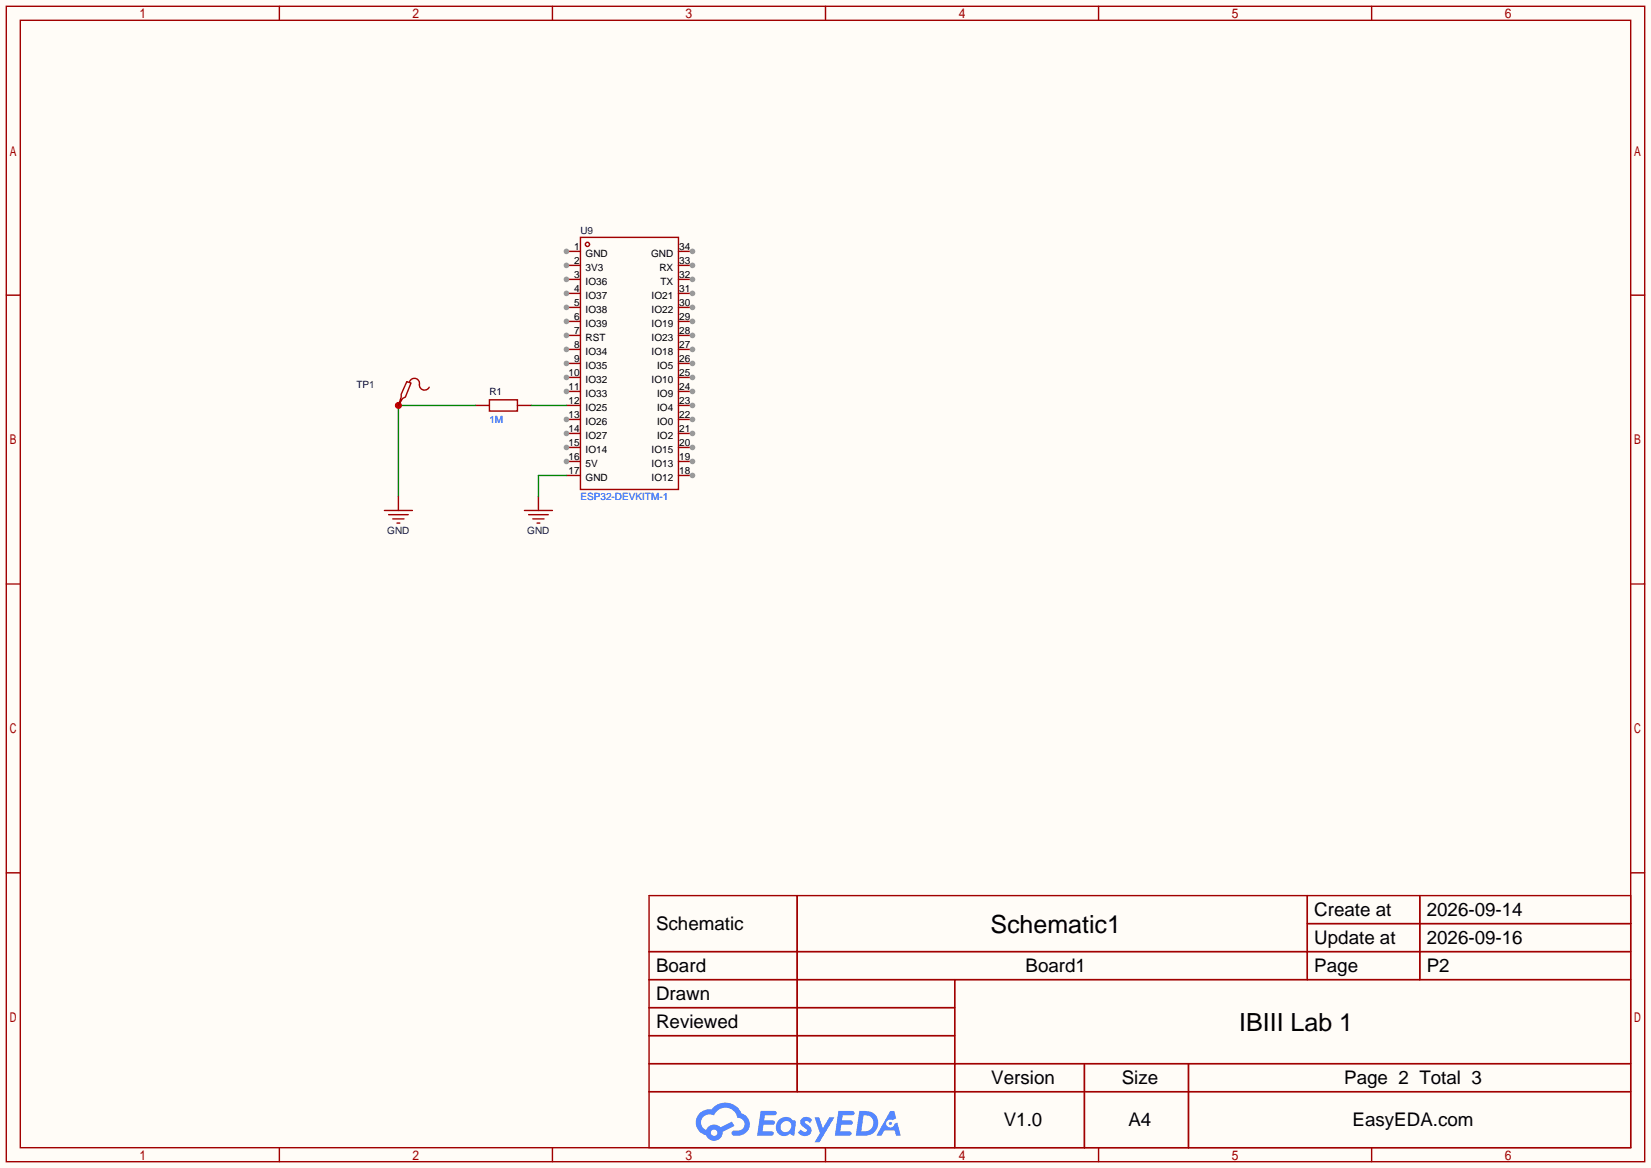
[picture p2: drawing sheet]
<svg xmlns="http://www.w3.org/2000/svg" width="299mm" height="212mm" viewBox="0 0 299 212" stroke-linecap="round" stroke-linejoin="round" font-family="sans-serif">
<path d="M0 0h299.5v211.8h-299.5z" fill="#fffcf7"/>
<g fill="none" stroke="#a10000" stroke-width=".25">
<path d="M1.1 1.1h297.2v209.6h-297.2zM3.7 3.7h292.1v204.5h-292.1zM50.7 1.1v2.6M100.2 1.1v2.6M149.7 1.1v2.6M199.3 1.1v2.6M248.8 1.1v2.6M1.1 53.5h2.6M295.8 53.5h2.5M1.1 105.9h2.6M295.8 105.9h2.5M1.1 158.3h2.6"/>
<path d="M295.8 158.3h2.5M117.7 162.4h178.1v45.8h-178.1zM117.7 172.6h178.1M117.7 177.7h178.1M144.6 162.4v35.6M173.2 177.7v30.5M237.1 162.4v15.3M237.1 167.5h58.7M257.5 162.4v15.3M117.7 182.8h55.5M117.7 192.9h178.1M117.7 187.8h55.5"/>
<path d="M117.7 198h178.1M196.7 192.9v15.3M215.6 192.9v15.3M50.7 208.2v2.5M100.2 208.2v2.5M149.7 208.2v2.5M199.3 208.2v2.5M248.8 208.2v2.5"/>
</g>
<g fill="#5487ff">
<path d="M145.5 202.8a1.3 1.3 0 0 1 1.8 .3l-.4 .6a.54 .54 0 0 0-.9-.2l.1 .2a1.58 1.58 0 0 1 1.1 1.6 1.43 1.43 0 0 1-2.5 .1l.5-.6a.64 .64 0 0 0 .5 .5 .64 .64 0 0 0 .7-.3l-.2-.2a1.6 1.6 0 0 1-1-1.6z"/>
<path d="M147.7 202.7h.9l.7 1.9 1.1-1.9h.9l-2.7 4.5h-.9l1-1.7z"/>
<path d="M138 201.5h1.6a1.31 1.31 0 0 1 1.2 .2 .4 .4 0 0 1-.3 .6h-1.8l-.1 .9h1.6a.4 .4 0 0 1 .4 .4 .4 .4 0 0 1-.4 .4h-1.7l-.2 1.2h.8a1.23 1.23 0 0 1 1.2 .2 .39 .39 0 0 1-.3 .6h-2.7z"/>
<path d="M152.1 201.5h1.6a1.32 1.32 0 0 1 1.3 .2 .39 .39 0 0 1-.4 .6h-1.7l-.2 .9h1.7a.4 .4 0 0 1 .3 .4 .4 .4 0 0 1-.4 .4h-1.7l-.2 1.2h.8a1.23 1.23 0 0 1 1.2 .2 .39 .39 0 0 1-.3 .6h-2.7z"/>
<path d="M161.5 201.5h.7l.4 1.3-.7 .4a.75 .75 0 0 0-1.1 .3 .75 .75 0 0 0 .5 1 .75 .75 0 0 0 .9-.6l.6-.3 .6 2.4h-.9l-.2-1h-1.9l-.5 1h-.9z"/>
<path d="M155.9 201.5l-.7 4.5h1.5a2.27 2.27 0 0 0 2.6-2.3 2.27 2.27 0 0 0-2.7-2.2zM156.6 202.3a1.5 1.5 0 0 1 1.8 1.5 1.5 1.5 0 0 1-1.9 1.4h-.3z"/>
<path d="M141.3 203.1a1.62 1.62 0 0 0-.4 2.1 1.62 1.62 0 0 0 2 .7l.4-.3 .3 .3 .5 .1 .3-2.5-.2-.3h-.4a1.58 1.58 0 0 0-2.5-.1zM141.9 203.6a.99 .99 0 0 1 1.6 .3 .99 .99 0 0 1-.9 1.4 .94 .94 0 0 1-1-.5 .94 .94 0 0 1 .3-1.2z"/>
<path d="M126.9 201.9a2.37 2.37 0 0 0 1.2 4 1.54 1.54 0 0 0 1.7 1 1.54 1.54 0 0 0 1.3-1.6l2.1-1.1-.5-.8-2 1.1a1.57 1.57 0 0 0-2.6 .4 1.5 1.5 0 0 1-.8-2.1 1.5 1.5 0 0 1 2.2-.5 2.23 2.23 0 0 1 2.3-1.4 2.23 2.23 0 0 1 2 1.8 1.16 1.16 0 0 1 1.2 1.1 1.16 1.16 0 0 1-1 1.3h-.7a.47 .47 0 0 0-.6 .3 .47 .47 0 0 0 .4 .6 2.23 2.23 0 0 0 2.3-.7 2.23 2.23 0 0 0 .4-2.3 2.16 2.16 0 0 0-1.3-1.1 3.2 3.2 0 0 0-5.4-.7l-1.2 .1zM129 205.4a.58 .58 0 0 1 1.1 0 .58 .58 0 0 1-1.1 0z"/>
<circle cx="161.5" cy="203.8" r=".28"/>
</g>
<g fill="none" stroke="#a10000" stroke-width=".25">
<path d="M105.3 43.1h17.8v45.7h-17.8z"/>
<circle cx="106.6" cy="44.3" r=".38"/>
</g>
<path d="M102.7 45.6h2.6" fill="none" stroke="#870000" stroke-width=".25"/>
<circle cx="102.7" cy="45.6" r=".51" fill="#999"/>
<path d="M102.7 48.1h2.6" fill="none" stroke="#870000" stroke-width=".25"/>
<circle cx="102.7" cy="48.1" r=".51" fill="#999"/>
<path d="M102.7 50.7h2.6" fill="none" stroke="#870000" stroke-width=".25"/>
<circle cx="102.7" cy="50.7" r=".51" fill="#999"/>
<path d="M102.7 53.2h2.6" fill="none" stroke="#870000" stroke-width=".25"/>
<circle cx="102.7" cy="53.2" r=".51" fill="#999"/>
<path d="M102.7 55.8h2.6" fill="none" stroke="#870000" stroke-width=".25"/>
<circle cx="102.7" cy="55.8" r=".51" fill="#999"/>
<path d="M102.7 58.3h2.6" fill="none" stroke="#870000" stroke-width=".25"/>
<circle cx="102.7" cy="58.3" r=".51" fill="#999"/>
<path d="M102.7 60.8h2.6" fill="none" stroke="#870000" stroke-width=".25"/>
<circle cx="102.7" cy="60.8" r=".51" fill="#999"/>
<path d="M102.7 63.4h2.6" fill="none" stroke="#870000" stroke-width=".25"/>
<circle cx="102.7" cy="63.4" r=".51" fill="#999"/>
<path d="M102.7 65.9h2.6" fill="none" stroke="#870000" stroke-width=".25"/>
<circle cx="102.7" cy="65.9" r=".51" fill="#999"/>
<path d="M102.7 68.5h2.6" fill="none" stroke="#870000" stroke-width=".25"/>
<circle cx="102.7" cy="68.5" r=".51" fill="#999"/>
<path d="M102.7 71h2.6" fill="none" stroke="#870000" stroke-width=".25"/>
<circle cx="102.7" cy="71" r=".51" fill="#999"/>
<path d="M102.7 73.5h2.6M102.7 76.1h2.6" fill="none" stroke="#870000" stroke-width=".25"/>
<circle cx="102.7" cy="76.1" r=".51" fill="#999"/>
<path d="M102.7 78.6h2.6" fill="none" stroke="#870000" stroke-width=".25"/>
<circle cx="102.7" cy="78.6" r=".51" fill="#999"/>
<path d="M102.7 81.2h2.6" fill="none" stroke="#870000" stroke-width=".25"/>
<circle cx="102.7" cy="81.2" r=".51" fill="#999"/>
<path d="M102.7 83.7h2.6" fill="none" stroke="#870000" stroke-width=".25"/>
<circle cx="102.7" cy="83.7" r=".51" fill="#999"/>
<path d="M102.7 86.2h2.6M123.1 86.2h2.5" fill="none" stroke="#870000" stroke-width=".25"/>
<circle cx="125.6" cy="86.2" r=".51" fill="#999"/>
<path d="M123.1 83.7h2.5" fill="none" stroke="#870000" stroke-width=".25"/>
<circle cx="125.6" cy="83.7" r=".51" fill="#999"/>
<path d="M123.1 81.2h2.5" fill="none" stroke="#870000" stroke-width=".25"/>
<circle cx="125.6" cy="81.2" r=".51" fill="#999"/>
<path d="M123.1 78.6h2.5" fill="none" stroke="#870000" stroke-width=".25"/>
<circle cx="125.6" cy="78.6" r=".51" fill="#999"/>
<path d="M123.1 76.1h2.5" fill="none" stroke="#870000" stroke-width=".25"/>
<circle cx="125.6" cy="76.1" r=".51" fill="#999"/>
<path d="M123.1 73.5h2.5" fill="none" stroke="#870000" stroke-width=".25"/>
<circle cx="125.6" cy="73.5" r=".51" fill="#999"/>
<path d="M123.1 71h2.5" fill="none" stroke="#870000" stroke-width=".25"/>
<circle cx="125.6" cy="71" r=".51" fill="#999"/>
<path d="M123.1 68.5h2.5" fill="none" stroke="#870000" stroke-width=".25"/>
<circle cx="125.6" cy="68.5" r=".51" fill="#999"/>
<path d="M123.1 65.9h2.5" fill="none" stroke="#870000" stroke-width=".25"/>
<circle cx="125.6" cy="65.9" r=".51" fill="#999"/>
<path d="M123.1 63.4h2.5" fill="none" stroke="#870000" stroke-width=".25"/>
<circle cx="125.6" cy="63.4" r=".51" fill="#999"/>
<path d="M123.1 60.8h2.5" fill="none" stroke="#870000" stroke-width=".25"/>
<circle cx="125.6" cy="60.8" r=".51" fill="#999"/>
<path d="M123.1 58.3h2.5" fill="none" stroke="#870000" stroke-width=".25"/>
<circle cx="125.6" cy="58.3" r=".51" fill="#999"/>
<path d="M123.1 55.8h2.5" fill="none" stroke="#870000" stroke-width=".25"/>
<circle cx="125.6" cy="55.8" r=".51" fill="#999"/>
<path d="M123.1 53.2h2.5" fill="none" stroke="#870000" stroke-width=".25"/>
<circle cx="125.6" cy="53.2" r=".51" fill="#999"/>
<path d="M123.1 50.7h2.5" fill="none" stroke="#870000" stroke-width=".25"/>
<circle cx="125.6" cy="50.7" r=".51" fill="#999"/>
<path d="M123.1 48.1h2.5" fill="none" stroke="#870000" stroke-width=".25"/>
<circle cx="125.6" cy="48.1" r=".51" fill="#999"/>
<path d="M123.1 45.6h2.5" fill="none" stroke="#870000" stroke-width=".25"/>
<circle cx="125.6" cy="45.6" r=".51" fill="#999"/>
<path d="M72.3 73.3v.2M86.2 73.5h2.6M93.9 73.5h2.5M72.3 90v2.6M97.7 90v2.6" fill="none" stroke="#870000" stroke-width=".25"/>
<path d="M88.8 72.5h5.1v2h-5.1zM69.7 92.6h5.1M70.5 93.3h3.5M71.2 94.1h2.1M72 94.9h.5M95.1 92.6h5.1M95.9 93.3h3.5M96.6 94.1h2.1M97.4 94.9h.5" fill="none" stroke="#a10000" stroke-width=".25"/>
<path d="M86.2 73.5h-13.9v16.5M96.4 73.5h6.3M102.7 86.2h-5v3.8" fill="none" stroke="#008700" stroke-width=".25"/>
<circle cx="72.3" cy="73.5" r=".63" fill="#c00"/>
<path d="M73.8 69.2l.7 .3-1 2.5-.5 .3-.7 1.2 .5-1.5v-.5zM74.3 69.2a.93 .93 0 0 1 1.1-.5 .93 .93 0 0 1 .7 1 .94 .94 0 0 0 .7 1 .94 .94 0 0 0 1.1-.5" fill="none" stroke="#a10000" stroke-width=".25"/>
<g font-size="4.5">
<text x="179.6" y="169.2">Schematic1</text>
<text x="224.8" y="187">IBIII Lab 1</text>
</g>
<g font-size="3.4">
<text x="238.4" y="166.1">Create at</text>
<text x="258.8" y="166.1">2026-09-14</text>
<text x="119" y="168.7">Schematic</text>
<text x="238.4" y="171.2">Update at</text>
<text x="258.8" y="171.2">2026-09-16</text>
<text x="119" y="176.3">Board</text>
<text x="186" y="176.3">Board1</text>
<text x="238.4" y="176.3">Page</text>
<text x="258.8" y="176.3">P2</text>
<text x="119" y="181.4">Drawn</text>
<text x="119" y="186.5">Reviewed</text>
<text x="179.8" y="196.6">Version</text>
<text x="203.5" y="196.6">Size</text>
<text x="243.8" y="196.6">Page 2 Total 3</text>
<text x="182.1" y="204.2">V1.0</text>
<text x="204.7" y="204.2">A4</text>
<text x="245.3" y="204.2">EasyEDA.com</text>
</g>
<g font-size="1.8">
<text x="104.1" y="45.3">1</text>
<text x="104.1" y="47.8">2</text>
<text x="106.2" y="46.6">GND</text>
<text x="118.1" y="46.6">GND</text>
<text x="123.2" y="47.8">33</text>
<text x="123.2" y="45.3">34</text>
<text x="104.1" y="50.4">3</text>
<text x="104.1" y="52.9">4</text>
<text x="106.2" y="49.1">3V3</text>
<text x="106.2" y="51.6">IO36</text>
<text x="119.6" y="49.1">RX</text>
<text x="119.8" y="51.6">TX</text>
<text x="123.2" y="52.9">31</text>
<text x="123.2" y="50.4">32</text>
<text x="104.1" y="55.4">5</text>
<text x="104.1" y="58">6</text>
<text x="106.2" y="54.2">IO37</text>
<text x="106.2" y="56.7">IO38</text>
<text x="106.2" y="59.3">IO39</text>
<text x="118.2" y="59.3">IO19</text>
<text x="118.2" y="56.7">IO22</text>
<text x="118.2" y="54.2">IO21</text>
<text x="123.2" y="58">29</text>
<text x="123.2" y="55.4">30</text>
<text x="104.1" y="60.5">7</text>
<text x="104.1" y="63.1">8</text>
<text x="104.1" y="65.6">9</text>
<text x="106.2" y="61.8">RST</text>
<text x="106.2" y="64.3">IO34</text>
<text x="118.2" y="64.3">IO18</text>
<text x="118.2" y="61.8">IO23</text>
<text x="123.2" y="65.6">26</text>
<text x="123.2" y="63.1">27</text>
<text x="123.2" y="60.5">28</text>
<text x="103.1" y="68.1">10</text>
<text x="103.1" y="70.7">11</text>
<text x="106.2" y="66.9">IO35</text>
<text x="106.2" y="69.4">IO32</text>
<text x="106.2" y="72">IO33</text>
<text x="118.2" y="69.4">IO10</text>
<text x="119.2" y="72">IO9</text>
<text x="119.2" y="66.9">IO5</text>
<text x="123.2" y="70.7">24</text>
<text x="123.2" y="68.1">25</text>
<text x="103.1" y="73.2">12</text>
<text x="103.1" y="75.8">13</text>
<text x="106.2" y="74.5">IO25</text>
<text x="106.2" y="77">IO26</text>
<text x="119.2" y="77">IO0</text>
<text x="119.2" y="74.5">IO4</text>
<text x="123.2" y="75.8">22</text>
<text x="123.2" y="73.2">23</text>
<text x="103.1" y="78.3">14</text>
<text x="103.1" y="80.8">15</text>
<text x="103.1" y="83.4">16</text>
<text x="106.2" y="79.6">IO27</text>
<text x="106.2" y="82.1">IO14</text>
<text x="118.2" y="82.1">IO15</text>
<text x="119.2" y="79.6">IO2</text>
<text x="123.2" y="83.4">19</text>
<text x="123.2" y="80.8">20</text>
<text x="123.2" y="78.3">21</text>
<text x="103.1" y="85.9">17</text>
<text x="106.2" y="84.7">5V</text>
<text x="106.2" y="87.2">GND</text>
<text x="118.2" y="87.2">IO12</text>
<text x="118.2" y="84.7">IO13</text>
<text x="123.2" y="85.9">18</text>
</g>
<g font-size="1.8" fill="#000080">
<text x="105.3" y="42.5">U9</text>
<text x="64.6" y="70.4">TP1</text>
<text x="88.8" y="71.7">R1</text>
<text x="70.2" y="96.9">GND</text>
<text x="95.6" y="96.9">GND</text>
</g>
<g font-size="1.8" fill="#00f">
<text x="88.8" y="76.8">1M</text>
<text x="105.3" y="90.8">ESP32-DEVKITM-1</text>
</g>
</svg>
